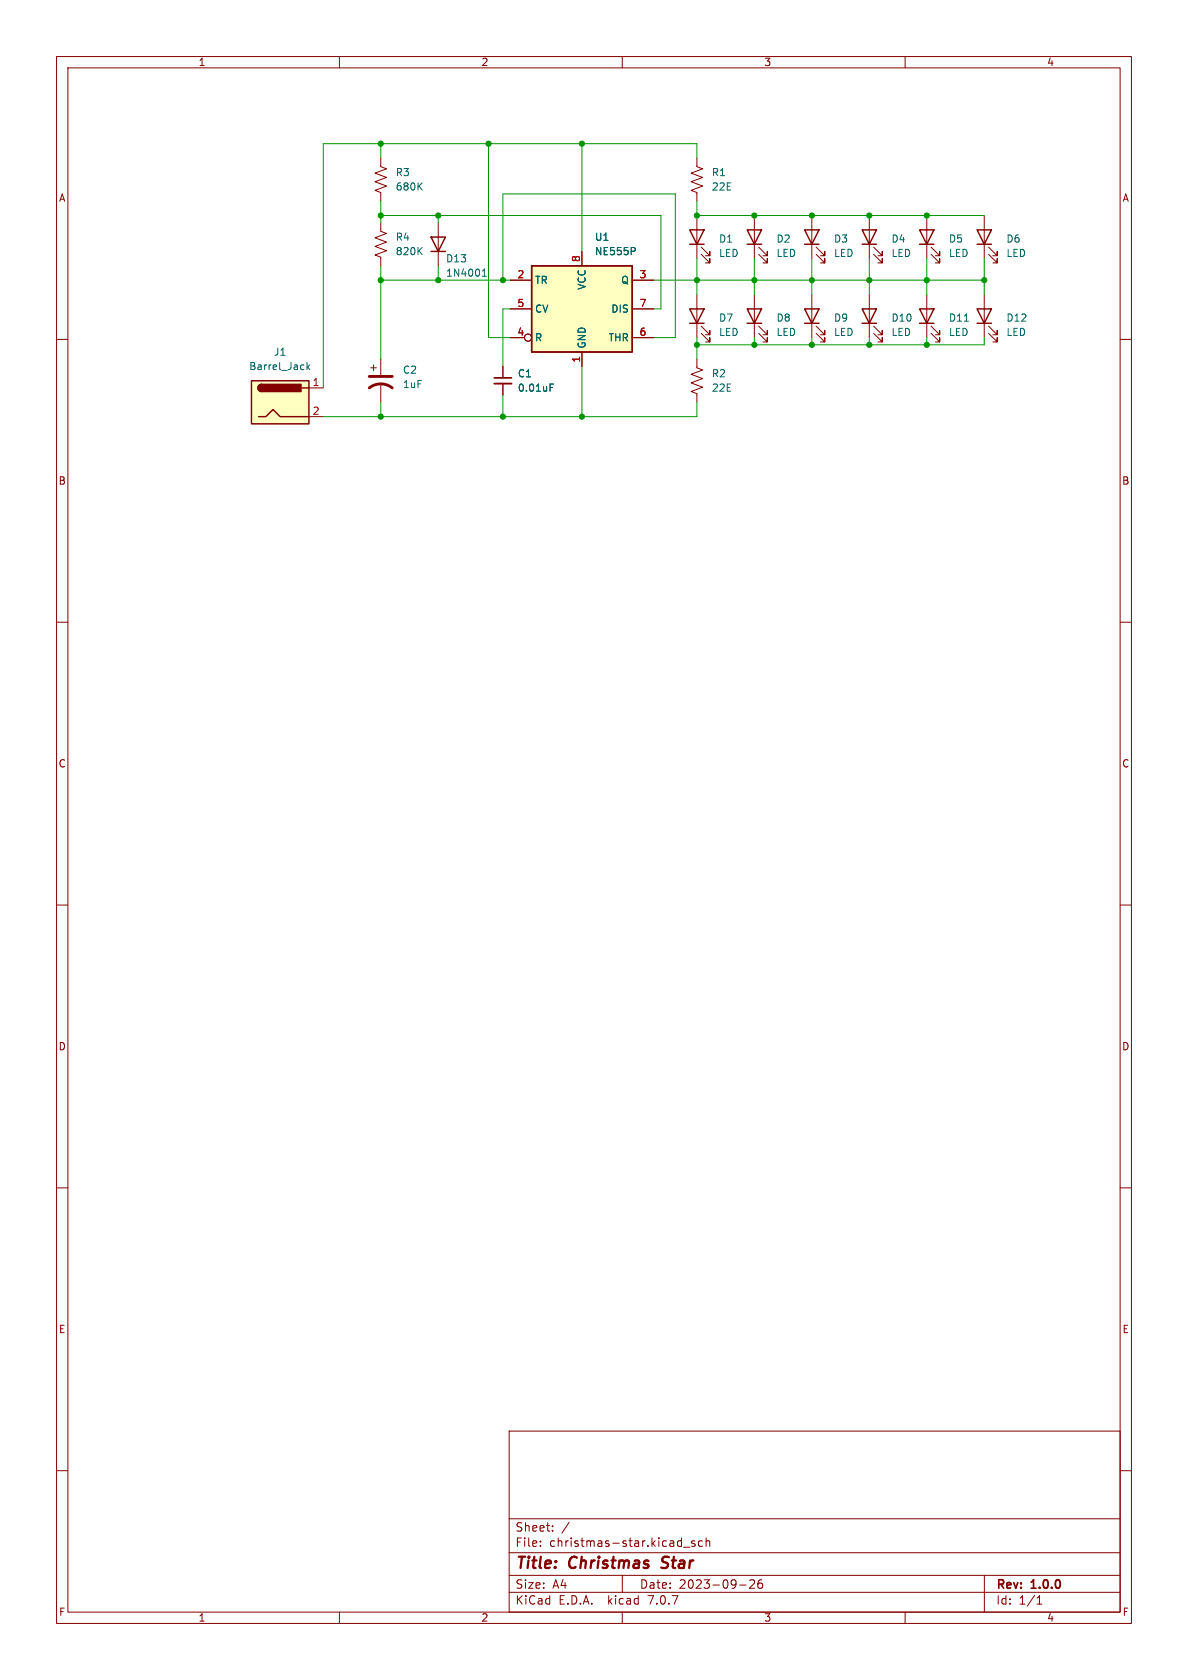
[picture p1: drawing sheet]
<svg xmlns="http://www.w3.org/2000/svg" width="210mm" height="297mm" viewBox="0 0 210 297" stroke-linecap="round" stroke-linejoin="round" font-family="sans-serif">
<g fill="none" stroke="#840000" stroke-width=".18">
<path d="M10 10h190v277h-190zM12 12h186v273h-186zM60 10v2M110 10v2M160 10v2M67.3 27.9v1.6l1 .3-2 .8 2 .8-2 .7 2 .8-2 .8 1 .3v1.6M67.3 39.4v1.5l1 .4-2 .7 2 .8-2 .8 2 .7-2 .8 1 .4v1.5M77.5 39.4v7.6M123.2 27.9v1.6l1 .3-2 .8 2 .8-2 .7 2 .8-2 .8 1 .3v1.6M123.2 38.1v7.6M133.3 38.1v7.6M143.5 38.1v7.6"/>
<path d="M153.7 38.1v7.6M163.8 38.1v7.6M174 38.1v7.6M10 60h2M90.2 49.5h3.8M90.2 59.7h2.5M90.2 54.6h3.8M102.9 44.5v2.5M111.8 49.5h3.8M111.8 59.7h3.8M111.8 54.6h3.8M123.2 52.1v7.6"/>
<path d="M124 58.9l1.5 1.6v-.8v.8h-.8M124 57.7l1.5 1.5v-.8v.8h-.8M124 45l1.5 1.5v-.8v.8h-.8M124 43.7l1.5 1.5v-.7v.7h-.8M133.3 52.1v7.6M134.1 58.9l1.5 1.6v-.8v.8h-.7M134.1 57.7l1.5 1.5v-.8v.8h-.7M134.1 45l1.5 1.5v-.8v.8h-.7M134.1 43.7l1.5 1.5v-.7v.7h-.7M143.5 52.1v7.6M144.3 58.9l1.5 1.6v-.8v.8h-.8M144.3 57.7l1.5 1.5v-.8v.8h-.8"/>
<path d="M144.3 45l1.5 1.5v-.8v.8h-.8M144.3 43.7l1.5 1.5v-.7v.7h-.8M153.7 52.1v7.6M154.4 45l1.6 1.5v-.8v.8h-.8M154.4 43.7l1.6 1.5v-.7v.7h-.8M154.4 58.9l1.6 1.6v-.8v.8h-.8M154.4 57.7l1.6 1.5v-.8v.8h-.8M163.8 52.1v7.6M164.6 58.9l1.5 1.6v-.8v.8h-.7M164.6 57.7l1.5 1.5v-.8v.8h-.7M164.6 45l1.5 1.5v-.8v.8h-.7M164.6 43.7l1.5 1.5v-.7v.7h-.7"/>
<path d="M174 52.1v7.6M174.8 58.9l1.5 1.6v-.8v.8h-.8M174.8 57.7l1.5 1.5v-.8v.8h-.8M174.8 45l1.5 1.5v-.8v.8h-.8M174.8 43.7l1.5 1.5v-.7v.7h-.8M198 60h2M54.6 68.6h2.5M54.6 73.7h2.5M65.5 65h1M66 64.5v1M67.3 63.5v2.8M67.3 67.8v3.3"/>
<path d="M88.9 64.8v2M88.9 67.8v2.1M102.9 62.2v2.6M123.2 63.5v1.5l1 .4-2 .8 2 .7-2 .8 2 .8-2 .7 1 .4v1.5M10 110h2M198 110h2M10 160h2M198 160h2M10 210h2M198 210h2M10 260h2M90 253h108v32h-108z"/>
<path d="M198 260h2M90 278.5h108M90 274.5h108M90 268.5h108M95.5 273.2v.2M95.5 272.5v.1M97.7 270.5v.2M97.7 269.8v.1M100.6 269.1l-1.3 1.9M110 278.5v3M120.8 273.5h1.2M122.8 272.5l-.3-.1-.2 .2v.2l.5 .2v.3h-.5"/>
<path d="M124.2 272.5l-.4-.1-.3 .3v.4l.1 .2h.6M124.8 272.5l.2-.1 .4 .1 .1 .9M124.8 271.9v1.5M132.5 279.4l.6-.1 .2 .1 .1 .3-.9 1.1h.9M134.7 279.3a.59 .59 0 0 0-.7 .6v.6l.1 .2 .4 .1 .3-.2v-.5l-.1-.2h-.4l-.3 .2M174 278.5v6.5M60 285v2M90 281.5h108M110 285v2M130.8 280.2h1.1M160 285v2M183.3 283.6h.9"/>
<path d="M183.3 282.5l.5-.4v1.5"/>
<circle cx="93.3" cy="59.7" r=".63"/>
</g>
<path d="M116.9 277.1l.3 .1M117.2 275.4l-.1 .2v.4" fill="none" stroke="#840000" stroke-width=".4"/>
<g fill="none" stroke="#840000" stroke-width=".25">
<path d="M76.2 41.9h2.5l-1.2 2.6zM76.2 44.5h2.5M94 47h17.8v15.2h-17.8zM121.9 54.6h2.6l-1.3 2.6zM121.9 40.6h2.6l-1.3 2.6zM121.9 57.2h2.6M121.9 43.2h2.6M132.1 54.6h2.5l-1.3 2.6zM132.1 40.6h2.5l-1.3 2.6zM132.1 57.2h2.5M132.1 43.2h2.5M142.2 54.6h2.6l-1.3 2.6z"/>
<path d="M142.2 40.6h2.6l-1.3 2.6zM142.2 57.2h2.6M142.2 43.2h2.6M152.4 40.6h2.5l-1.2 2.6zM152.4 54.6h2.5l-1.2 2.6zM152.4 57.2h2.5M152.4 43.2h2.5M162.6 54.6h2.5l-1.3 2.6zM162.6 40.6h2.5l-1.3 2.6zM162.6 57.2h2.5M162.6 43.2h2.5M172.7 54.6h2.6l-1.3 2.6z"/>
<path d="M172.7 40.6h2.6l-1.3 2.6zM172.7 57.2h2.6M172.7 43.2h2.6M44.4 67.3h10.2v7.6h-10.2zM45.7 73.7h1.3l1.3-1.3 1.2 1.3h5.1M46.2 67.9a.64 .64 0 0 0-.6 .7 .64 .64 0 0 0 .6 .6M53.3 68.6h1.3"/>
</g>
<g fill="none" stroke="#006464" stroke-width=".18">
<path d="M74.1 32.9l.5 .7M74.6 32.3l-.7 .8M74.1 44.3l.5 .7M74.6 43.8l-.7 .7M85.3 48.8h.7M85.3 47.9l.3-.3v1.2M112.2 43.8l.1 .2-.1 .4M170.5 56.8h.7M54.3 64.1v1.2M54.4 64.9l.4 .4M54.8 64.5l-.5 .5M97.2 68.5h.5"/>
<path d="M97.2 67.9h.6"/>
</g>
<path d="M65.3 68.6a3.3 3.3 0 0 1 4 0M65.3 66.5h4" fill="none" stroke="#840000" stroke-width=".51"/>
<g fill="#ffffc2" stroke="#ffffc2" stroke-width=".18">
<path d="M44.4 67.3h10.2v7.6h-10.2z"/>
<path d="M94 47h17.8v15.2h-17.8z"/>
</g>
<g fill="#840000" stroke="#840000" stroke-width=".25">
<path d="M45.8 68.1l.4-.2v1.3a.64 .64 0 0 1-.6-.4 .64 .64 0 0 1 .2-.7z"/>
<path d="M46.2 67.9h7v1.3h-7z"/>
</g>
<path d="M87.4 67.8h3" fill="none" stroke="#840000" stroke-width=".33"/>
<path d="M87.4 66.8h3" fill="none" stroke="#840000" stroke-width=".3"/>
<g fill="none" stroke="#009600" stroke-width=".18">
<path d="M67.3 38.1h49.5v16.5h-1.2M67.3 25.4v2.5M67.3 35.6v3.8M77.5 38.1v1.3M86.4 25.4v34.3h3.8M102.9 25.4v19.1M123.2 35.6v2.5h50.8M123.2 27.9v-2.5h-66.1v43.2M67.3 49.5h22.9M67.3 47v16.5M77.5 47v2.5M88.9 49.5v-15.2h30.5v25.4h-3.8"/>
<path d="M90.2 54.6h-1.3v10.2M115.6 49.5h58.4M123.2 45.7v6.4M123.2 59.7v3.8M133.3 45.7v6.4M133.3 59.7v1.3M143.5 45.7v6.4M143.5 59.7v1.3M153.7 45.7v6.4M153.7 59.7v1.3M163.8 45.7v6.4M163.8 59.7v1.3"/>
<path d="M174 59.7v1.3h-50.8M174 45.7v6.4M67.3 71.1v2.6M88.9 69.9v3.8M102.9 64.8v8.9M123.2 71.1v2.6h-66.1"/>
</g>
<g fill="#009600" stroke="#009600" stroke-width=".18">
<circle cx="163.8" cy="38.1" r=".46"/>
<circle cx="163.8" cy="49.5" r=".46"/>
<circle cx="153.7" cy="38.1" r=".46"/>
<circle cx="174" cy="49.5" r=".46"/>
<circle cx="153.7" cy="61" r=".46"/>
<circle cx="153.7" cy="49.5" r=".46"/>
<circle cx="163.8" cy="61" r=".46"/>
<circle cx="133.3" cy="38.1" r=".46"/>
<circle cx="143.5" cy="49.5" r=".46"/>
<circle cx="143.5" cy="38.1" r=".46"/>
<circle cx="133.3" cy="61" r=".46"/>
<circle cx="143.5" cy="61" r=".46"/>
<circle cx="77.5" cy="49.5" r=".46"/>
<circle cx="86.4" cy="25.4" r=".46"/>
<circle cx="67.3" cy="25.4" r=".46"/>
<circle cx="77.5" cy="38.1" r=".46"/>
<circle cx="67.3" cy="38.1" r=".46"/>
<circle cx="67.3" cy="49.5" r=".46"/>
<circle cx="67.3" cy="73.7" r=".46"/>
<circle cx="123.2" cy="61" r=".46"/>
<circle cx="123.2" cy="38.1" r=".46"/>
<circle cx="102.9" cy="25.4" r=".46"/>
<circle cx="102.9" cy="73.7" r=".46"/>
<circle cx="123.2" cy="49.5" r=".46"/>
<circle cx="133.3" cy="49.5" r=".46"/>
<circle cx="88.9" cy="49.5" r=".46"/>
<circle cx="88.9" cy="73.7" r=".46"/>
</g>
<g font-size="2.8" fill="#840000">
<text x="91" y="277.9">Title:</text>
<text x="100.7" y="277.9">Christmas</text>
<text x="117.8" y="277.9">Star</text>
</g>
<g font-size="2.1" fill="#840000">
<text x="91" y="273.7">File:</text>
<text x="91" y="271">Sheet:</text>
<text x="97.1" y="273.7">christmas-star.kicad_sch</text>
<text x="91" y="281.1">Size:</text>
<text x="97.7" y="281.1">A4</text>
<text x="113" y="281.1">Date:</text>
<text x="120" y="281.1">2023-09-26</text>
<text x="176" y="281.3">Rev:</text>
<text x="182.4" y="281.3">1.0.0</text>
<text x="91" y="283.9">KiCad</text>
<text x="98.7" y="283.9">E.D.A.</text>
<text x="107.6" y="283.9">kicad</text>
<text x="114.9" y="283.9">7.0.7</text>
<text x="176" y="283.9">Id:</text>
<text x="180.1" y="283.9">1/1</text>
</g>
<g font-size="1.8" fill="#840000">
<text x="35" y="11.9">1</text>
<text x="85" y="11.9">2</text>
<text x="135" y="11.9">3</text>
<text x="185" y="11.9">4</text>
<text x="10.3" y="35.9">A</text>
<text x="198.4" y="35.9">A</text>
<text x="10.3" y="85.9">B</text>
<text x="198.3" y="85.9">B</text>
<text x="10.3" y="135.9">C</text>
<text x="198.3" y="135.9">C</text>
<text x="10.3" y="185.9">D</text>
<text x="198.3" y="185.9">D</text>
<text x="10.3" y="235.9">E</text>
<text x="198.3" y="235.9">E</text>
<text x="10.3" y="285.9">F</text>
<text x="35" y="286.9">1</text>
<text x="85" y="286.9">2</text>
<text x="135" y="286.9">3</text>
<text x="185" y="286.9">4</text>
<text x="198.4" y="285.9">F</text>
</g>
<g font-size="1.8" fill="#006464">
<text x="69.9" y="31.3">R3</text>
<text x="69.9" y="33.9">680K</text>
<text x="125.7" y="31.3">R1</text>
<text x="125.7" y="33.9">22E</text>
<text x="69.9" y="42.8">R4</text>
<text x="69.9" y="45.3">820K</text>
<text x="78.7" y="46.6">D13</text>
<text x="105.1" y="42.8">U1</text>
<text x="105.1" y="45.3">NE555P</text>
<text x="127" y="43.1">D1</text>
<text x="127" y="45.6">LED</text>
<text x="137.2" y="43.1">D2</text>
<text x="137.2" y="45.6">LED</text>
<text x="147.3" y="43.1">D3</text>
<text x="147.3" y="45.6">LED</text>
<text x="157.5" y="43.1">D4</text>
<text x="157.5" y="45.6">LED</text>
<text x="167.6" y="43.1">D5</text>
<text x="167.6" y="45.6">LED</text>
<text x="177.8" y="43.1">D6</text>
<text x="177.8" y="45.6">LED</text>
<text x="78.7" y="49.1">1N4001</text>
<text x="94.5" y="50.4">TR</text>
<text x="103.7" y="51.3" transform="rotate(-90 103.7 51.3)">VCC</text>
<text x="109.7" y="50.4">Q</text>
<text x="94.5" y="55.5">CV</text>
<text x="108" y="55.5">DIS</text>
<text x="127" y="57.1">D7</text>
<text x="127" y="59.6">LED</text>
<text x="137.2" y="57.1">D8</text>
<text x="137.2" y="59.6">LED</text>
<text x="147.3" y="57.1">D9</text>
<text x="147.3" y="59.6">LED</text>
<text x="157.5" y="59.6">LED</text>
<text x="157.5" y="57.1">D10</text>
<text x="167.6" y="59.6">LED</text>
<text x="167.6" y="57.1">D11</text>
<text x="177.8" y="59.6">LED</text>
<text x="177.8" y="57.1">D12</text>
<text x="44" y="65.6">Barrel_Jack</text>
<text x="48.3" y="63.1">J1</text>
<text x="94.5" y="60.6">R</text>
<text x="103.7" y="61.7" transform="rotate(-90 103.7 61.7)">GND</text>
<text x="107.5" y="60.6">THR</text>
<text x="71.1" y="66.3">C2</text>
<text x="71.1" y="68.8">1uF</text>
<text x="91.4" y="66.9">C1</text>
<text x="91.4" y="69.4">0.01uF</text>
<text x="125.7" y="66.9">R2</text>
<text x="125.7" y="69.4">22E</text>
</g>
<g font-size="1.8" fill="#a90000">
<text x="102.6" y="46.4" transform="rotate(-90 102.6 46.4)">8</text>
<text x="91.4" y="49.3">2</text>
<text x="113" y="49.3">3</text>
<text x="91.4" y="59.4">4</text>
<text x="91.4" y="54.4">5</text>
<text x="113" y="59.4">6</text>
<text x="113" y="54.4">7</text>
<text x="102.6" y="64.2" transform="rotate(-90 102.6 64.2)">1</text>
<text x="55.2" y="68.3">1</text>
<text x="55.2" y="73.4">2</text>
</g>
</svg>
